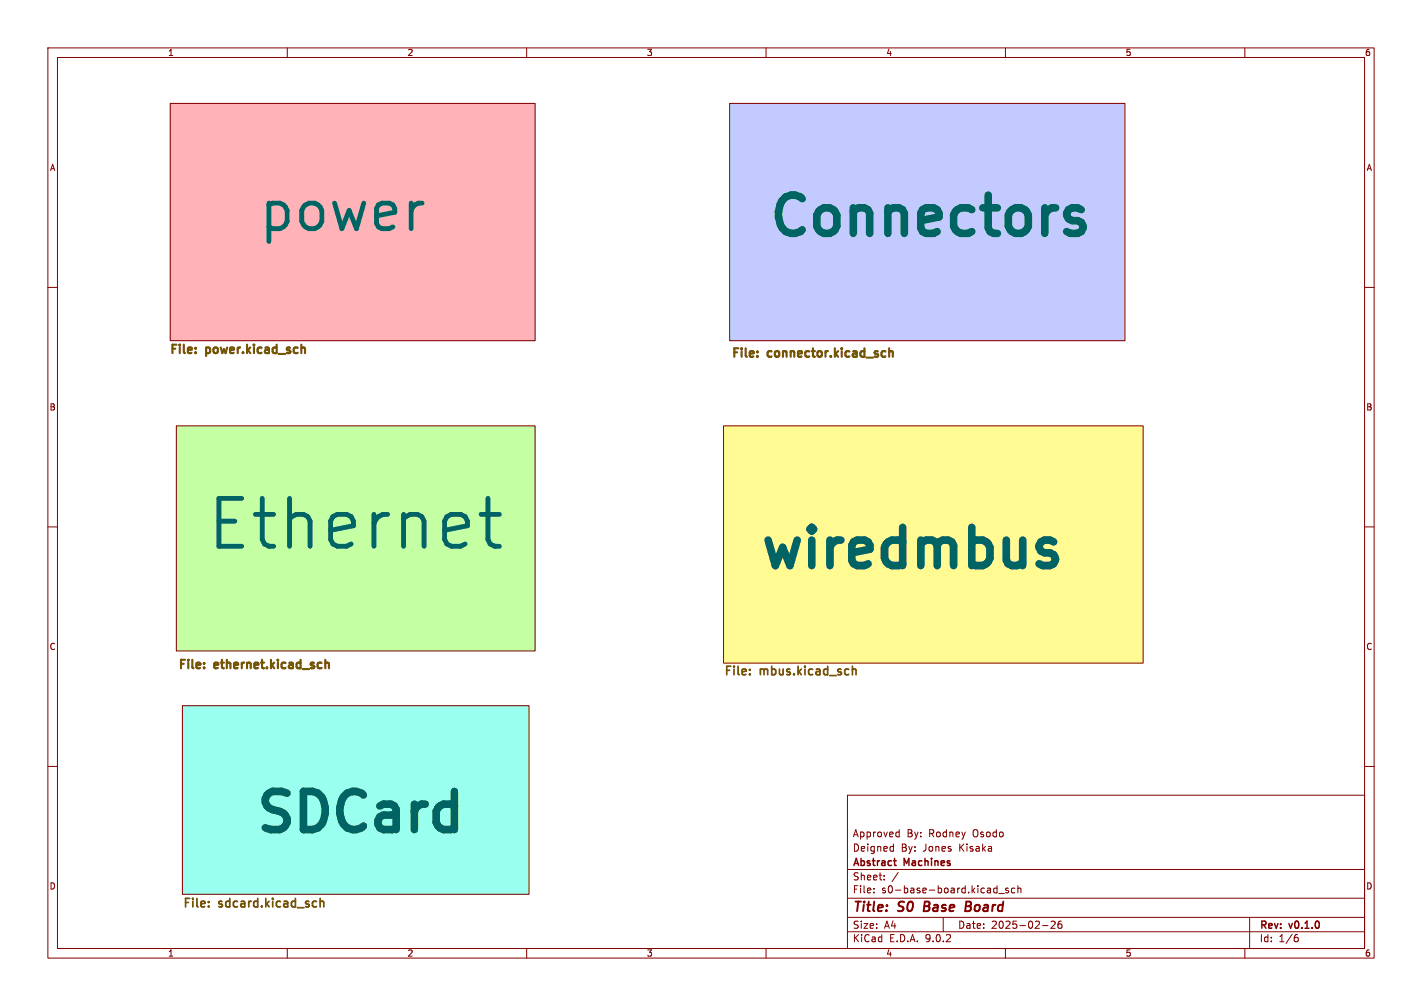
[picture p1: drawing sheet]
<svg xmlns="http://www.w3.org/2000/svg" width="297mm" height="210mm" viewBox="0 0 297 210" stroke-linecap="round" stroke-linejoin="round" font-family="sans-serif">
<g fill="none" stroke="#840000" stroke-width=".21">
<path d="M10 10h277v190h-277zM12 12h273v186h-273zM60 10v2M110 10v2M160 10v2M210 10v2M260 10v2M35.6 21.6h76.2v49.5h-76.2zM152.4 21.6h82.5v49.5h-82.5zM10 60h2M285 60h2M36.8 88.9h75v47h-75z"/>
<path d="M151.1 88.9h87.7v49.5h-87.7zM10 110h2M285 110h2M38.1 147.3h72.4v39.4h-72.4zM10 160h2M177 166h108v32h-108zM186.2 176.7l.4 .1M186.6 176.2v1.5M186.6 177.6l-.4 .1M187.4 173.7l.4 .1M187.8 173.2v1.5M187.8 174.6l-.4 .1"/>
<path d="M285 160h2M60 198v2M110 198v2M160 198v2M177 194.5h108M177 191.5h108M177 187.5h108M177 181.5h108M182.5 186.3v.1M182.5 185.5v.1M184.7 183.6v.1M184.7 182.8v.1"/>
<path d="M187.6 182.1l-1.3 2M197 191.5v3M207.8 185.4l.4 .1M208.2 184.9v1.5M208.2 186.3l-.4 .1M208.6 186.5h1.1M210 198v2M210.6 185.5l-.4-.1-.2 .2 .1 .2 .5 .2v.3h-.6M212 185.5l-.5-.1-.3 .3 .2 .6h.6M212.6 185.5l.2-.1 .4 .1v.9M212.6 184.9v1.5M217.7 193.2h1.2"/>
<path d="M219.5 192.4l.6-.1 .3 .4-.9 1.1h.9M221.7 192.3l-.5 .1a1.01 1.01 0 0 0 0 1.4l.5-.1 .1-.5-.3-.3h-.4l-.1 .3M260 198v2M261 191.5v6.5M270.6 195.7h.4l.2 .3-.1 .5-.5 .1M271 195.1l-.4 .1"/>
</g>
<path d="M193.2 188.2l-.3 2h.8M201.7 189.2h.7M202.4 189.2l.3 .1M202.5 188.2h-.7l-.2 2 1-.1M202.6 189.1l-.2 .1" fill="none" stroke="#840000" stroke-width=".4"/>
<path d="M186.6 179.7h.6M187.1 180.7h.1" fill="none" stroke="#840000" stroke-width=".3"/>
<path d="M152.4 21.6h82.5v49.5h-82.5z" fill="#c2caff" stroke="#c2caff" stroke-width=".21"/>
<path d="M151.1 88.9h87.7v49.5h-87.7z" fill="#fffa92" stroke="#fffa92" stroke-width=".21"/>
<path d="M36.8 88.9h75v47h-75z" fill="#c4ffa3" stroke="#c4ffa3" stroke-width=".21"/>
<path d="M35.6 21.6h76.2v49.5h-76.2z" fill="#ffb2b7" stroke="#ffb2b7" stroke-width=".21"/>
<path d="M38.1 147.3h72.4v39.4h-72.4z" fill="#9fe" stroke="#9fe" stroke-width=".21"/>
<path d="M225.1 46.1l.7 .3 .4 .8v.4l-.4 .7-.7 .4M225.1 43.4l.7 .4M220.1 115.8l.3 .7v.4l-.3 .8" fill="none" stroke="#006464" stroke-width="1.6"/>
<g fill="none" stroke="#725600" stroke-width=".44">
<path d="M36.9 71.9h-.9v1.8M37.5 71.9v.2M38.4 71.9v1.6M51.6 71.9v1.8M53 71.9v.2M57.8 71.9v1.8M62.9 71.9v1.8M154.2 72.7h-.8v1.8M154.9 72.7v.2M155.7 72.7v1.5M169.8 72.7v1.5M174.4 72.7v1.8"/>
<path d="M175.8 72.7v.2M180.5 72.7v1.8M185.7 72.7v1.8M186 73.3h.2l.3 .3v.9M38.6 137.7h-.8v1.8M39.3 137.7v.2M40.2 137.7v1.6M46.4 137.7v1.6M47.4 137.7v1.8M54.7 137.7v1.6M56.6 137.7v1.8M58 137.7v.2"/>
<path d="M62.8 137.7v1.8M67.9 137.7v1.8M68.2 138.3h.2l.3 .3v.9"/>
</g>
<g fill="none" stroke="#725600" stroke-width=".36">
<path d="M152.6 139.1h-.8v1.8M153.3 139.1v.2M154.2 139.1v1.5M161.2 139.1v1.8M166.7 139.1v1.8M168.1 139.1v.2M172.9 139.1v1.8M178 139.1v1.8M39.6 187.5h-.8v1.8M40.3 187.5v.2M41.1 187.5v1.6M48 187.5v1.8"/>
<path d="M53.8 187.5v1.8M55.5 187.5v1.8M57 187.5v.2M61.7 187.5v1.8M66.9 187.5v1.8M67.1 188.1h.3l.2 .3v.9"/>
</g>
<path d="M100.5 107.4h3.8M103.3 114h1" fill="none" stroke="#006464" stroke-width="1"/>
<text font-size="13.9" fill="#006464" x="42.7" y="115.3">Ethernet</text>
<g font-size="11.1" fill="#006464">
<text x="53.6" y="48.8">power</text>
<text x="160" y="49.8">Connectors</text>
<text x="158.2" y="119.1">wiredmbus</text>
<text x="52.8" y="174.2">SDCard</text>
</g>
<g font-size="2.8" fill="#840000">
<text x="178" y="190.9">Title:</text>
<text x="187.7" y="190.9">S0</text>
<text x="193.8" y="190.9">Base</text>
<text x="203.3" y="190.9">Board</text>
</g>
<g font-size="2.5" fill="#725600">
<text x="35.3" y="75">File:</text>
<text x="43.3" y="75">power.kicad_sch</text>
<text x="152.7" y="75.8">File:</text>
<text x="160.7" y="75.8">connector.kicad_sch</text>
<text x="37.1" y="140.8">File:</text>
<text x="45.1" y="140.8">ethernet.kicad_sch</text>
<text x="151.1" y="141.9">File:</text>
<text x="158.9" y="141.9">mbus.kicad_sch</text>
<text x="38.1" y="190.3">File:</text>
<text x="45.8" y="190.3">sdcard.kicad_sch</text>
</g>
<g font-size="2.1" fill="#840000">
<text x="178" y="178">Deigned</text>
<text x="178" y="175">Approved</text>
<text x="188.2" y="178">By:</text>
<text x="189.4" y="175">By:</text>
<text x="192.8" y="178">Jones</text>
<text x="194" y="175">Rodney</text>
<text x="200.5" y="178">Kisaka</text>
<text x="203.3" y="175">Osodo</text>
<text x="178" y="184">Sheet:</text>
<text x="178" y="181.2">Abstract</text>
<text x="188.9" y="181.2">Machines</text>
<text x="178" y="186.7">File:</text>
<text x="184.1" y="186.7">s0-base-board.kicad_sch</text>
<text x="178" y="196.9">KiCad</text>
<text x="178" y="194.1">Size:</text>
<text x="184.7" y="194.1">A4</text>
<text x="185.7" y="196.9">E.D.A.</text>
<text x="193.3" y="196.9">9.0.2</text>
<text x="200" y="194.1">Date:</text>
<text x="207" y="194.1">2025-02-26</text>
<text x="263" y="194.3">Rev:</text>
<text x="263" y="196.9">Id:</text>
<text x="267.1" y="196.9">1/6</text>
<text x="269.4" y="194.3">v0.1.0</text>
</g>
<g font-size="1.8" fill="#840000">
<text x="35" y="11.9">1</text>
<text x="85" y="11.9">2</text>
<text x="135" y="11.9">3</text>
<text x="185" y="11.9">4</text>
<text x="235" y="11.9">5</text>
<text x="285" y="11.9">6</text>
<text x="10.3" y="35.9">A</text>
<text x="285.3" y="35.9">A</text>
<text x="10.3" y="85.9">B</text>
<text x="285.3" y="85.9">B</text>
<text x="10.3" y="135.9">C</text>
<text x="285.3" y="135.9">C</text>
<text x="10.3" y="185.9">D</text>
<text x="285.3" y="185.9">D</text>
<text x="35" y="199.9">1</text>
<text x="85" y="199.9">2</text>
<text x="135" y="199.9">3</text>
<text x="185" y="199.9">4</text>
<text x="235" y="199.9">5</text>
<text x="285" y="199.9">6</text>
</g>
</svg>
